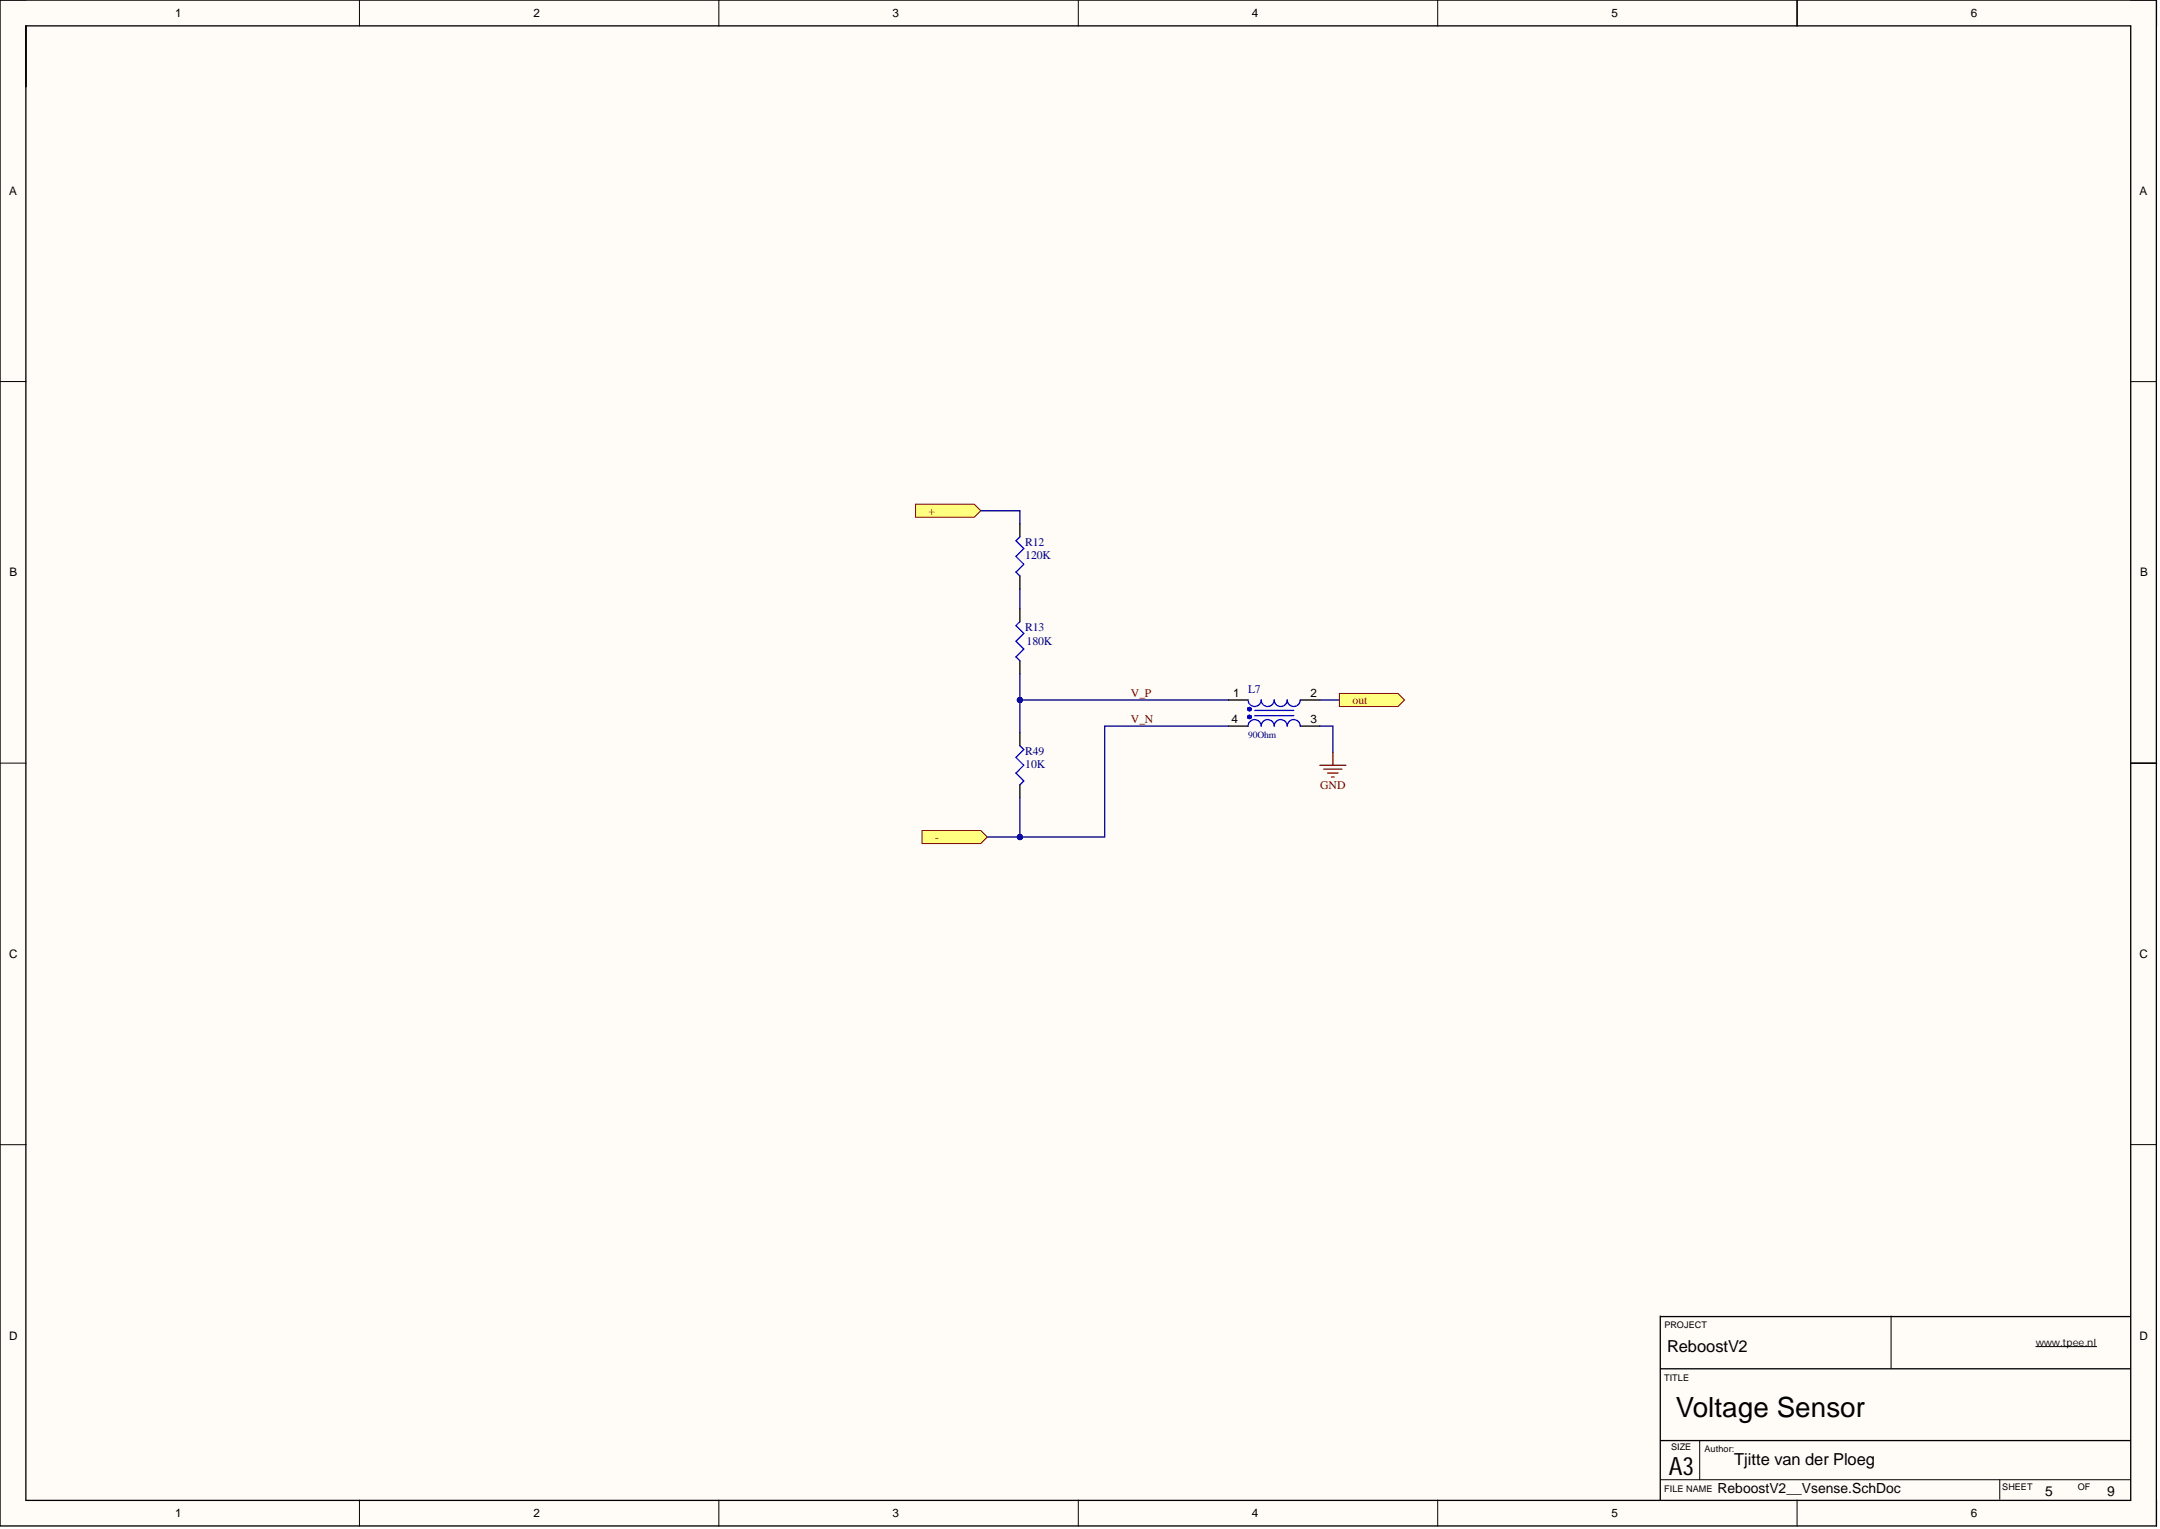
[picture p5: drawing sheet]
<svg xmlns="http://www.w3.org/2000/svg" width="420mm" height="297mm" viewBox="0 0 420 297" stroke-linecap="round" stroke-linejoin="round" font-family="sans-serif">
<g fill="#fffcf8">
<path d="M0 0h419.1v296.5h-419.1z" fill-rule="evenodd"/>
<path d="M5.1 5.1h409v286.3h-409z" fill-rule="evenodd"/>
</g>
<g fill="none" stroke="#000" stroke-width=".19">
<path d="M0 0h5.1M69.9 0v5.1M139.7 0v5.1M209.6 0v5.1M279.4 0v5.1M349.3 0v5.1M414.1 0h5v5.1M0 74.1h5.1M414.1 74.1h5M0 148.2h5.1M414.1 148.3h5M0 222.4h5.1"/>
<path d="M414.1 222.4h5M367.5 255.7v10.1M330.3 279.8v7.7M395.7 261.6h11.8M69.9 291.4v5.1M139.7 291.4v5.1M209.6 291.4v5.1M279.4 291.4v5.1M322.7 287.5h91.3M349.3 291.4v5.1M388.7 287.5v3.8M419.1 291.4v5.1"/>
</g>
<path d="M0 0h419.1v296.4h-419.1zM5 5h409.1v286.5h-409.1zM5 5.1v11.8M349.3 0v5M414.1 148.3h5M322.7 255.7v35.7M322.7 255.8h91.3M322.7 265.9h91.3M322.7 279.9h91.3" fill="none" stroke="#000" stroke-width=".25"/>
<path d="M177.9 98h11.4l1.3 1.2-1.3 1.3h-11.4z" fill-rule="evenodd" fill="#ffff80"/>
<path d="M177.9 98h11.4l1.3 1.2-1.3 1.3h-11.4z" fill="none" stroke="#800000" stroke-width=".19"/>
<path d="M198.2 144.9l.8 .7-1.5 1.5 1.5 1.6-1.5 1.5 1.5 1.5-.8 .8" fill="none" stroke="#00f" stroke-width=".25"/>
<path d="M198.2 142.3v2.6M198.2 152.5v2.5" fill="none" stroke="#000" stroke-width=".25"/>
<path d="M260.3 134.7h11.4l1.3 1.3-1.3 1.3h-11.4z" fill-rule="evenodd" fill="#ffff80"/>
<path d="M260.3 134.7h11.4l1.3 1.3-1.3 1.3h-11.4z" fill="none" stroke="#800000" stroke-width=".19"/>
<path d="M179.2 161.3h11.4l1.3 1.3-1.3 1.3h-11.4z" fill-rule="evenodd" fill="#ffff80"/>
<path d="M179.2 161.3h11.4l1.3 1.3-1.3 1.3h-11.4z" fill="none" stroke="#800000" stroke-width=".19"/>
<path d="M198.2 104.3l-.7 .8 1.5 1.5-1.5 1.5 1.5 1.5-1.5 1.5 .7 .8M198.2 120.8l-.7 .7 1.5 1.6-1.5 1.5 1.5 1.5-1.5 1.5 .7 .8M242.6 136a1.27 1.27 0 0 0 1.2 1.3 1.27 1.27 0 0 0 1.3-1.3 1.27 1.27 0 0 0 1.3 1.3 1.27 1.27 0 0 0 1.2-1.3 1.27 1.27 0 0 0 1.3 1.3 1.27 1.27 0 0 0 1.3-1.3 1.27 1.27 0 0 0 1.2 1.3 1.27 1.27 0 0 0 1.3-1.3M243.8 139h7.6M243.8 138h7.6M242.6 141.1a1.27 1.27 0 0 1 1.2-1.3 1.27 1.27 0 0 1 1.3 1.3 1.27 1.27 0 0 1 1.3-1.3 1.27 1.27 0 0 1 1.2 1.3 1.27 1.27 0 0 1 1.3-1.3 1.27 1.27 0 0 1 1.3 1.3 1.27 1.27 0 0 1 1.2-1.3 1.27 1.27 0 0 1 1.3 1.3" fill="none" stroke="#00f" stroke-width=".25"/>
<path d="M198.2 101.8v2.5M198.2 111.9v2.5M198.2 118.2v2.6M198.2 128.4v2.5M238.8 136h3.8M252.7 136h3.8M238.8 141.1h3.8M252.7 141.1h3.8" fill="none" stroke="#000" stroke-width=".25"/>
<path d="M242.8 139.2l.1 .1zM242.8 137.7l.1 .1z" fill="none" stroke="#00f" stroke-width=".76"/>
<path d="M256.5 148.7h5.1M257.3 149.4h3.5M258 150.2h2.1M258.8 150.9h.5M259 146.1v2.6" fill="none" stroke="#800000" stroke-width=".25"/>
<path d="M190.6 99.2h7.6v2.6M198.2 114.4v3.8M198.2 155v7.6h-6.3" fill="none" stroke="#000080" stroke-width=".25"/>
<circle cx="198.2" cy="162.6" r=".51" fill="#000080"/>
<circle cx="198.2" cy="162.6" r=".51" fill="none" stroke="#000080" stroke-width=".19"/>
<path d="M238.8 141.1h-24.1v21.5h-16.5" fill="none" stroke="#000080" stroke-width=".25"/>
<circle cx="198.2" cy="162.6" r=".51" fill="#000080"/>
<circle cx="198.2" cy="162.6" r=".51" fill="none" stroke="#000080" stroke-width=".19"/>
<path d="M198.2 136h40.6" fill="none" stroke="#000080" stroke-width=".25"/>
<circle cx="198.2" cy="136" r=".51" fill="#000080"/>
<circle cx="198.2" cy="136" r=".51" fill="none" stroke="#000080" stroke-width=".19"/>
<path d="M198.2 130.9v11.4M256.5 136h3.8M256.5 141.1h2.5v5" fill="none" stroke="#000080" stroke-width=".25"/>
<circle cx="198.2" cy="136" r=".51" fill="#000080"/>
<circle cx="198.2" cy="136" r=".51" fill="none" stroke="#000080" stroke-width=".19"/>
<text font-size="5.4" x="325.7" y="275.3">Voltage Sensor</text>
<text font-size="4.9" x="324.3" y="286.5">A3</text>
<g font-size="3.2">
<text x="324" y="262.7">ReboostV2</text>
<text x="337" y="284.7">Tjitte van der Ploeg</text>
</g>
<g font-size="2.7">
<text x="333.8" y="290.1">ReboostV2__Vsense.SchDoc</text>
<text x="397.5" y="290.7">5</text>
<text x="409.5" y="290.7">9</text>
</g>
<g font-size="2.3">
<text x="34" y="3.3">1</text>
<text x="103.7" y="3.3">2</text>
<text x="173.5" y="3.3">3</text>
<text x="243.3" y="3.3">4</text>
<text x="313.2" y="3.3">5</text>
<text x="383.1" y="3.3">6</text>
<text x="1.8" y="37.9">A</text>
<text x="415.8" y="37.9">A</text>
<text x="1.9" y="112">B</text>
<text x="415.9" y="112">B</text>
<text x="239.7" y="135.5">1</text>
<text x="254.7" y="135.5">2</text>
<text x="239.4" y="140.6">4</text>
<text x="254.7" y="140.6">3</text>
<text x="1.8" y="186.1">C</text>
<text x="415.8" y="186.1">C</text>
<text x="1.8" y="260.2">D</text>
<text x="415.8" y="260.2">D</text>
<text x="34" y="294.7">1</text>
<text x="103.7" y="294.7">2</text>
<text x="173.5" y="294.7">3</text>
<text x="243.3" y="294.7">4</text>
<text x="313.2" y="294.7">5</text>
<text x="383.1" y="294.7">6</text>
</g>
<g font-size="2.3" fill="#800000">
<text x="180.5" y="100">+</text>
<text x="219.8" y="135.5">V_P</text>
<text x="262.8" y="136.7">out</text>
<text x="219.8" y="140.6">V_N</text>
<text x="256.6" y="153.2">GND</text>
<text x="181.7" y="163.4">-</text>
</g>
<g font-size="2.3" fill="#000080">
<text x="199.2" y="106.1">R12</text>
<text x="199.2" y="108.6">120K</text>
<text x="199.2" y="122.5">R13</text>
<text x="199.5" y="125.3">180K</text>
<text x="242.6" y="134.7">L7</text>
<text x="199.2" y="146.6">R49</text>
<text x="199.2" y="149.2">10K</text>
</g>
<text font-size="1.9" fill="#000080" x="242.6" y="143.4">90Ohm</text>
<text font-size="1.9" x="395.7" y="261.4">www.tpee.nl</text>
<g font-size="1.8">
<text x="323.5" y="257.9">PROJECT</text>
<text x="323.4" y="268.3">TITLE</text>
<text x="324.8" y="281.8">SIZE</text>
<text x="331.3" y="282.1">Author:</text>
<text x="323.4" y="289.8">FILE NAME</text>
<text x="389.1" y="289.4">SHEET</text>
<text x="403.8" y="289.4">OF</text>
</g>
</svg>
